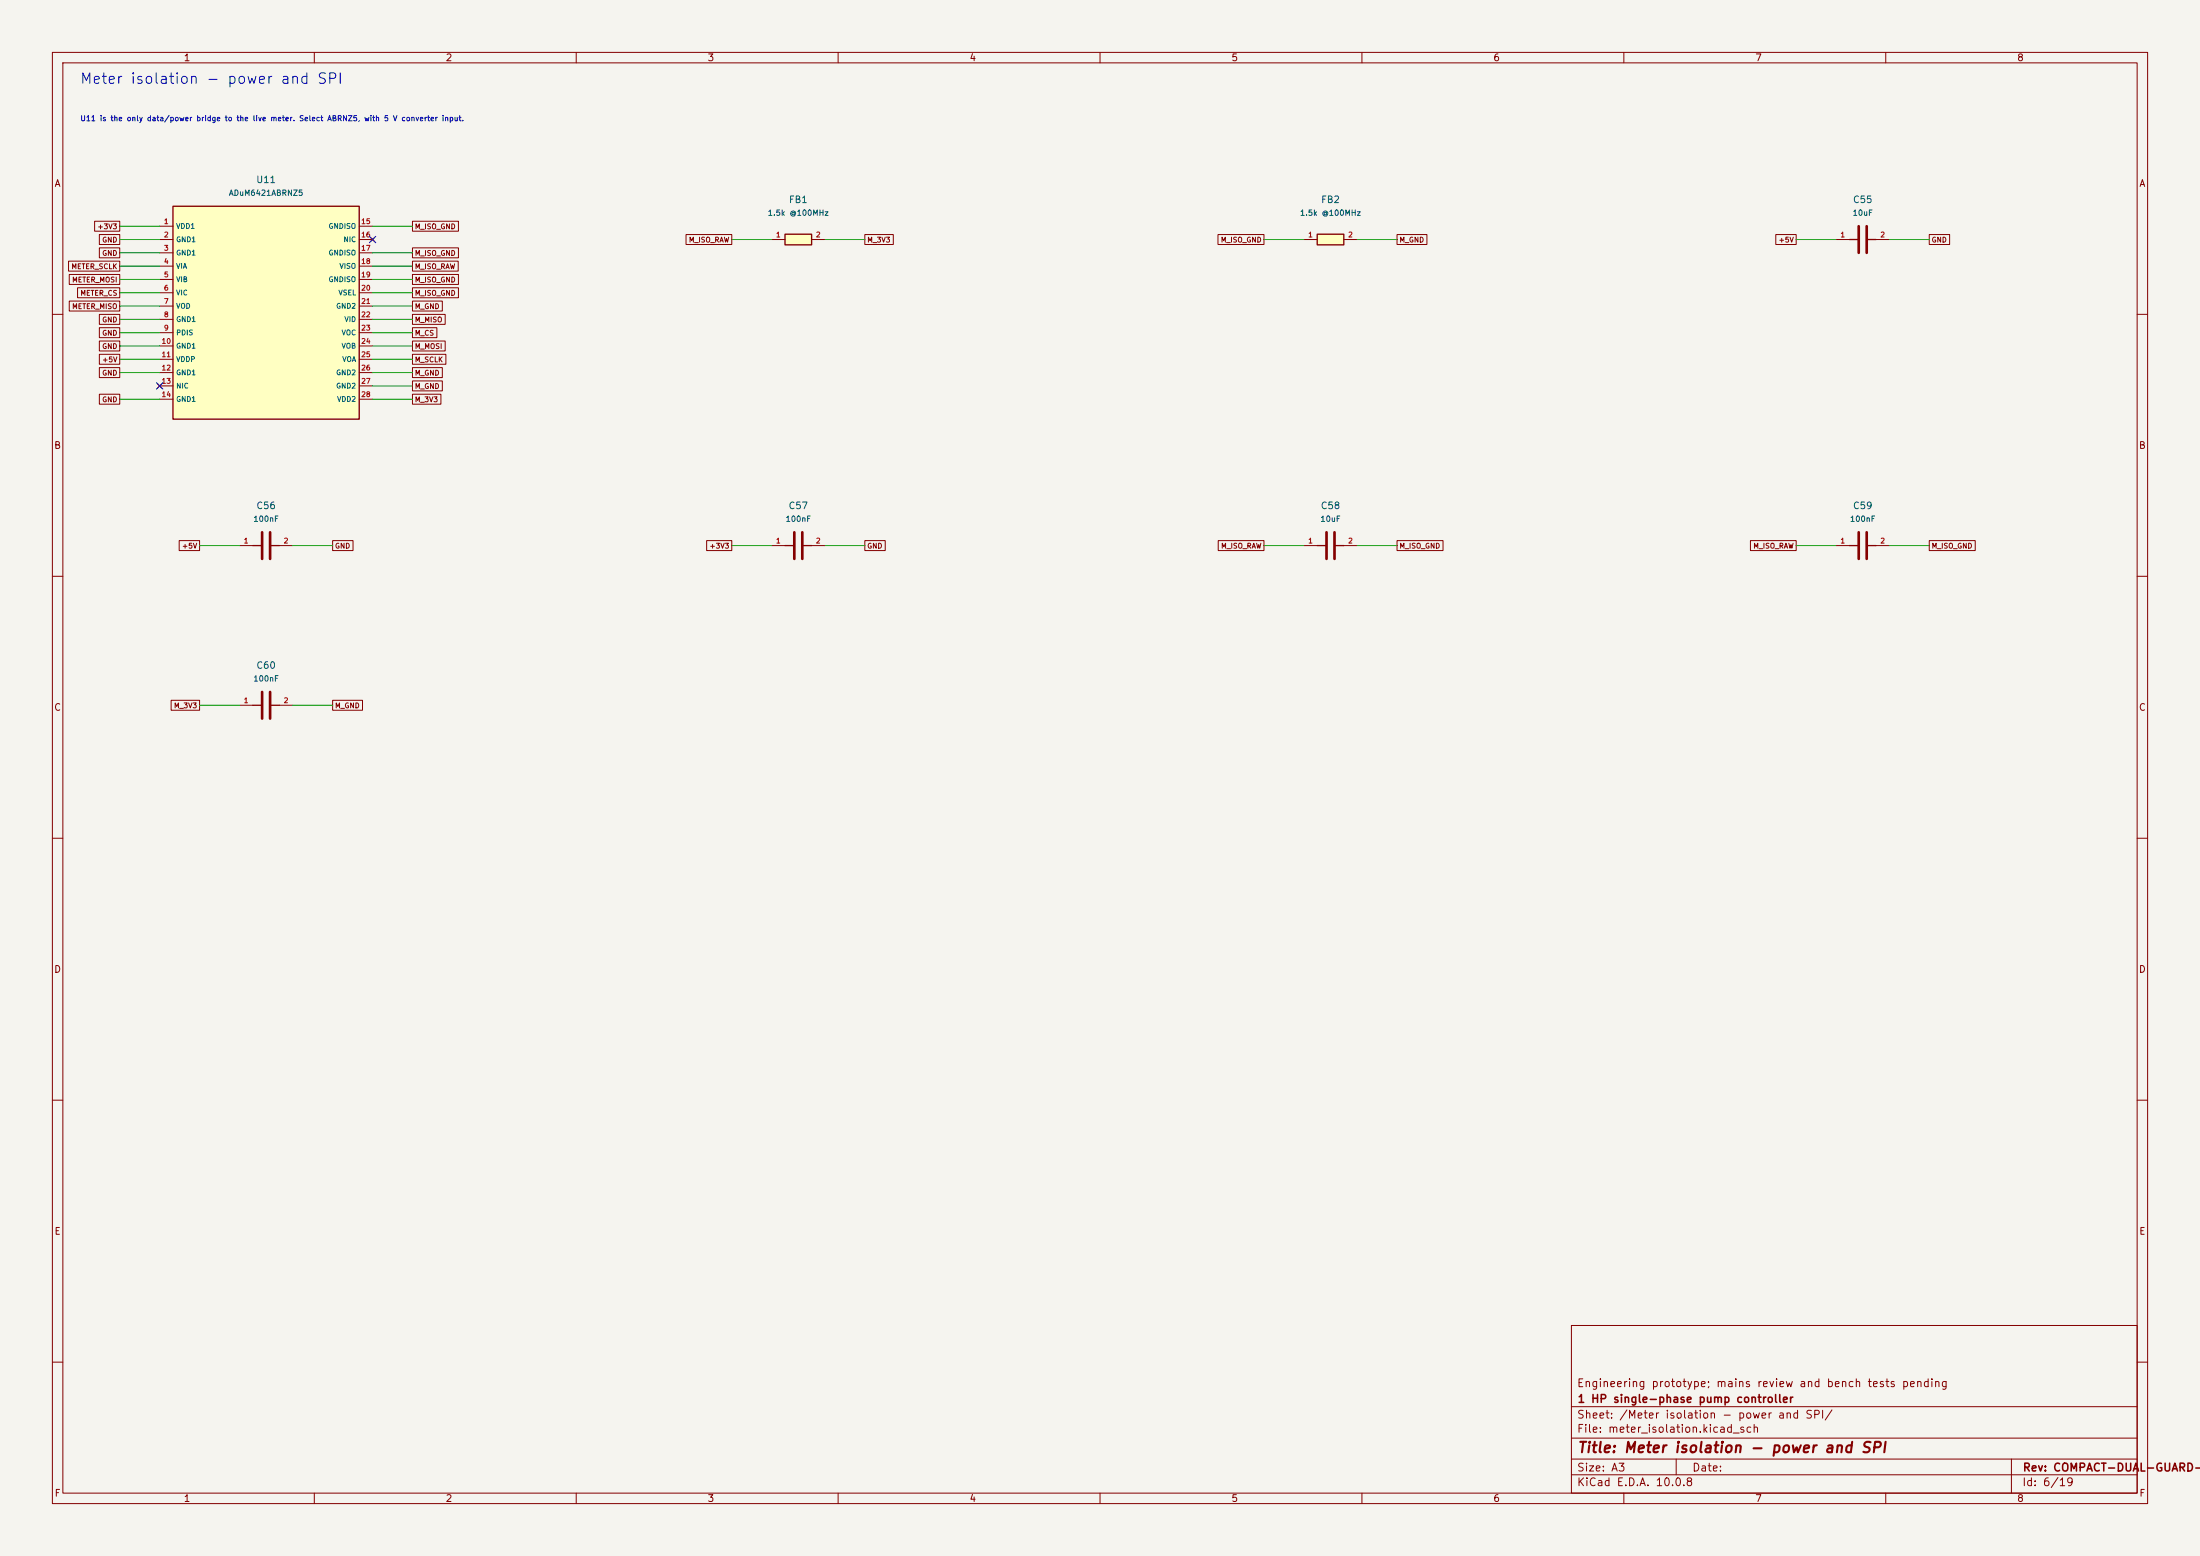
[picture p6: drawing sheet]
(kicad_sch (version 20250114) (generator "eeschema") (generator_version "9.0")
(paper "A3")
(title_block (title "Meter isolation - power and SPI") (rev "COMPACT-DUAL-GUARD-R3") (company "1 HP single-phase pump controller") (comment 1 "Engineering prototype; mains review and bench tests pending"))
(lib_symbols
(symbol "Pump:U11"
(pin_names (offset 0.508))
(exclude_from_sim no)
(in_bom yes)
(on_board yes)
(property "Reference" "U11" (at 0 25.4 0) (effects (font (size 1 1))))
(property "Value" "ADuM6421ABRNZ5" (at 0 22.86 0) (effects (font (size 1 1))))
(property "Footprint" "CompactGuard:ADuM6421A_RN28_Dense" (at 0 0 0) (effects (font (size 1 1)) (hide yes)))
(property "Datasheet" "https://www.analog.com/media/en/technical-documentation/data-sheets/adum6420a-6421a-6422a_6423a_6424a.pdf" (at 0 0 0) (effects (font (size 1 1)) (hide yes)))
(property "Description" "Reinforced signal and isolated-power barrier; 3 forward,1 reverse channel; 8.3mm package creepage" (at 0 0 0) (effects (font (size 1 1)) (hide yes)))
(symbol "U11_0_1" (rectangle (start -17.78 20.32) (end 17.78 -20.32) (stroke (width 0.254) (type default)) (fill (type background))))
(symbol "U11_1_1" (pin power_in line (at -20.32 16.51 0) (length 2.54) (name "VDD1" (effects (font (size 0.95 0.95)))) (number "1" (effects (font (size 0.95 0.95))))) (pin power_in line (at -20.32 13.97 0) (length 2.54) (name "GND1" (effects (font (size 0.95 0.95)))) (number "2" (effects (font (size 0.95 0.95))))) (pin power_in line (at -20.32 11.43 0) (length 2.54) (name "GND1" (effects (font (size 0.95 0.95)))) (number "3" (effects (font (size 0.95 0.95))))) (pin input line (at -20.32 8.89 0) (length 2.54) (name "VIA" (effects (font (size 0.95 0.95)))) (number "4" (effects (font (size 0.95 0.95))))) (pin input line (at -20.32 6.35 0) (length 2.54) (name "VIB" (effects (font (size 0.95 0.95)))) (number "5" (effects (font (size 0.95 0.95))))) (pin input line (at -20.32 3.81 0) (length 2.54) (name "VIC" (effects (font (size 0.95 0.95)))) (number "6" (effects (font (size 0.95 0.95))))) (pin output line (at -20.32 1.27 0) (length 2.54) (name "VOD" (effects (font (size 0.95 0.95)))) (number "7" (effects (font (size 0.95 0.95))))) (pin power_in line (at -20.32 -1.27 0) (length 2.54) (name "GND1" (effects (font (size 0.95 0.95)))) (number "8" (effects (font (size 0.95 0.95))))) (pin input line (at -20.32 -3.81 0) (length 2.54) (name "PDIS" (effects (font (size 0.95 0.95)))) (number "9" (effects (font (size 0.95 0.95))))) (pin power_in line (at -20.32 -6.35 0) (length 2.54) (name "GND1" (effects (font (size 0.95 0.95)))) (number "10" (effects (font (size 0.95 0.95))))) (pin power_in line (at -20.32 -8.89 0) (length 2.54) (name "VDDP" (effects (font (size 0.95 0.95)))) (number "11" (effects (font (size 0.95 0.95))))) (pin power_in line (at -20.32 -11.43 0) (length 2.54) (name "GND1" (effects (font (size 0.95 0.95)))) (number "12" (effects (font (size 0.95 0.95))))) (pin no_connect line (at -20.32 -13.97 0) (length 2.54) (name "NIC" (effects (font (size 0.95 0.95)))) (number "13" (effects (font (size 0.95 0.95))))) (pin power_in line (at -20.32 -16.51 0) (length 2.54) (name "GND1" (effects (font (size 0.95 0.95)))) (number "14" (effects (font (size 0.95 0.95))))) (pin power_in line (at 20.32 16.51 180) (length 2.54) (name "GNDISO" (effects (font (size 0.95 0.95)))) (number "15" (effects (font (size 0.95 0.95))))) (pin no_connect line (at 20.32 13.97 180) (length 2.54) (name "NIC" (effects (font (size 0.95 0.95)))) (number "16" (effects (font (size 0.95 0.95))))) (pin power_in line (at 20.32 11.43 180) (length 2.54) (name "GNDISO" (effects (font (size 0.95 0.95)))) (number "17" (effects (font (size 0.95 0.95))))) (pin power_out line (at 20.32 8.89 180) (length 2.54) (name "VISO" (effects (font (size 0.95 0.95)))) (number "18" (effects (font (size 0.95 0.95))))) (pin power_in line (at 20.32 6.35 180) (length 2.54) (name "GNDISO" (effects (font (size 0.95 0.95)))) (number "19" (effects (font (size 0.95 0.95))))) (pin input line (at 20.32 3.81 180) (length 2.54) (name "VSEL" (effects (font (size 0.95 0.95)))) (number "20" (effects (font (size 0.95 0.95))))) (pin power_in line (at 20.32 1.27 180) (length 2.54) (name "GND2" (effects (font (size 0.95 0.95)))) (number "21" (effects (font (size 0.95 0.95))))) (pin input line (at 20.32 -1.27 180) (length 2.54) (name "VID" (effects (font (size 0.95 0.95)))) (number "22" (effects (font (size 0.95 0.95))))) (pin output line (at 20.32 -3.81 180) (length 2.54) (name "VOC" (effects (font (size 0.95 0.95)))) (number "23" (effects (font (size 0.95 0.95))))) (pin output line (at 20.32 -6.35 180) (length 2.54) (name "VOB" (effects (font (size 0.95 0.95)))) (number "24" (effects (font (size 0.95 0.95))))) (pin output line (at 20.32 -8.89 180) (length 2.54) (name "VOA" (effects (font (size 0.95 0.95)))) (number "25" (effects (font (size 0.95 0.95))))) (pin power_in line (at 20.32 -11.43 180) (length 2.54) (name "GND2" (effects (font (size 0.95 0.95)))) (number "26" (effects (font (size 0.95 0.95))))) (pin power_in line (at 20.32 -13.97 180) (length 2.54) (name "GND2" (effects (font (size 0.95 0.95)))) (number "27" (effects (font (size 0.95 0.95))))) (pin power_in line (at 20.32 -16.51 180) (length 2.54) (name "VDD2" (effects (font (size 0.95 0.95)))) (number "28" (effects (font (size 0.95 0.95)))))))
(symbol "Pump:FB1"
(pin_names (offset 0.508))
(exclude_from_sim no)
(in_bom yes)
(on_board yes)
(property "Reference" "FB1" (at 0 7.62 0) (effects (font (size 1 1))))
(property "Value" "1.5k @100MHz" (at 0 5.08 0) (effects (font (size 1 1))))
(property "Footprint" "Inductor_SMD:L_0603_1608Metric" (at 0 0 0) (effects (font (size 1 1)) (hide yes)))
(property "Datasheet" "https://www.murata.com/products/productdata/8796741599262/ENFA0004.pdf?1531144803000=" (at 0 0 0) (effects (font (size 1 1)) (hide yes)))
(property "Description" "Ferrite explicitly listed by ADI; keep converter loop isolated from meter ground plane" (at 0 0 0) (effects (font (size 1 1)) (hide yes)))
(symbol "FB1_0_1" (rectangle (start -2.54 1.016) (end 2.54 -1.016) (stroke (width 0.254) (type default)) (fill (type background))))
(symbol "FB1_1_1" (pin passive line (at -5.08 0 0) (length 2.54) (name "~" (effects (font (size 0.95 0.95)))) (number "1" (effects (font (size 0.95 0.95))))) (pin passive line (at 5.08 0 180) (length 2.54) (name "~" (effects (font (size 0.95 0.95)))) (number "2" (effects (font (size 0.95 0.95)))))))
(symbol "Pump:FB2"
(pin_names (offset 0.508))
(exclude_from_sim no)
(in_bom yes)
(on_board yes)
(property "Reference" "FB2" (at 0 7.62 0) (effects (font (size 1 1))))
(property "Value" "1.5k @100MHz" (at 0 5.08 0) (effects (font (size 1 1))))
(property "Footprint" "Inductor_SMD:L_0603_1608Metric" (at 0 0 0) (effects (font (size 1 1)) (hide yes)))
(property "Datasheet" "https://www.murata.com/products/productdata/8796741599262/ENFA0004.pdf?1531144803000=" (at 0 0 0) (effects (font (size 1 1)) (hide yes)))
(property "Description" "Ferrite explicitly listed by ADI; keep converter loop isolated from meter ground plane" (at 0 0 0) (effects (font (size 1 1)) (hide yes)))
(symbol "FB2_0_1" (rectangle (start -2.54 1.016) (end 2.54 -1.016) (stroke (width 0.254) (type default)) (fill (type background))))
(symbol "FB2_1_1" (pin passive line (at -5.08 0 0) (length 2.54) (name "~" (effects (font (size 0.95 0.95)))) (number "1" (effects (font (size 0.95 0.95))))) (pin passive line (at 5.08 0 180) (length 2.54) (name "~" (effects (font (size 0.95 0.95)))) (number "2" (effects (font (size 0.95 0.95)))))))
(symbol "Pump:C55"
(pin_names (offset 0.508))
(exclude_from_sim no)
(in_bom yes)
(on_board yes)
(property "Reference" "C55" (at 0 7.62 0) (effects (font (size 1 1))))
(property "Value" "10uF" (at 0 5.08 0) (effects (font (size 1 1))))
(property "Footprint" "Capacitor_SMD:C_0805_2012Metric" (at 0 0 0) (effects (font (size 1 1)) (hide yes)))
(property "Datasheet" "" (at 0 0 0) (effects (font (size 1 1)) (hide yes)))
(property "Description" "X7R, 10%, 16V" (at 0 0 0) (effects (font (size 1 1)) (hide yes)))
(symbol "C55_0_1" (polyline (pts (xy -0.762 -2.54) (xy -0.762 2.54)) (stroke (width 0.508) (type default)) (fill (type none))) (polyline (pts (xy 0.762 -2.54) (xy 0.762 2.54)) (stroke (width 0.508) (type default)) (fill (type none))) (polyline (pts (xy -2.54 0) (xy -0.762 0)) (stroke (width 0.254) (type default)) (fill (type none))) (polyline (pts (xy 0.762 0) (xy 2.54 0)) (stroke (width 0.254) (type default)) (fill (type none))))
(symbol "C55_1_1" (pin passive line (at -5.08 0 0) (length 2.54) (name "~" (effects (font (size 0.95 0.95)))) (number "1" (effects (font (size 0.95 0.95))))) (pin passive line (at 5.08 0 180) (length 2.54) (name "~" (effects (font (size 0.95 0.95)))) (number "2" (effects (font (size 0.95 0.95)))))))
(symbol "Pump:C56"
(pin_names (offset 0.508))
(exclude_from_sim no)
(in_bom yes)
(on_board yes)
(property "Reference" "C56" (at 0 7.62 0) (effects (font (size 1 1))))
(property "Value" "100nF" (at 0 5.08 0) (effects (font (size 1 1))))
(property "Footprint" "CompactGuard:C_0402_1005Metric" (at 0 0 0) (effects (font (size 1 1)) (hide yes)))
(property "Datasheet" "https://www.murata.com/en-global/api/pdfdownloadapi?cate=luCeramicCapacitorsSMD&partno=GRM155R71C104KA88%23" (at 0 0 0) (effects (font (size 1 1)) (hide yes)))
(property "Description" "Local U11 supply/return pins 11/10. 100 nF X7R, 10%, 16 V, 0402. Check actual assembly registration against the 0.04 mm per-axis layout allowance." (at 0 0 0) (effects (font (size 1 1)) (hide yes)))
(symbol "C56_0_1" (polyline (pts (xy -0.762 -2.54) (xy -0.762 2.54)) (stroke (width 0.508) (type default)) (fill (type none))) (polyline (pts (xy 0.762 -2.54) (xy 0.762 2.54)) (stroke (width 0.508) (type default)) (fill (type none))) (polyline (pts (xy -2.54 0) (xy -0.762 0)) (stroke (width 0.254) (type default)) (fill (type none))) (polyline (pts (xy 0.762 0) (xy 2.54 0)) (stroke (width 0.254) (type default)) (fill (type none))))
(symbol "C56_1_1" (pin passive line (at -5.08 0 0) (length 2.54) (name "~" (effects (font (size 0.95 0.95)))) (number "1" (effects (font (size 0.95 0.95))))) (pin passive line (at 5.08 0 180) (length 2.54) (name "~" (effects (font (size 0.95 0.95)))) (number "2" (effects (font (size 0.95 0.95)))))))
(symbol "Pump:C57"
(pin_names (offset 0.508))
(exclude_from_sim no)
(in_bom yes)
(on_board yes)
(property "Reference" "C57" (at 0 7.62 0) (effects (font (size 1 1))))
(property "Value" "100nF" (at 0 5.08 0) (effects (font (size 1 1))))
(property "Footprint" "CompactGuard:C_0402_1005Metric" (at 0 0 0) (effects (font (size 1 1)) (hide yes)))
(property "Datasheet" "https://www.murata.com/en-global/api/pdfdownloadapi?cate=luCeramicCapacitorsSMD&partno=GRM155R71C104KA88%23" (at 0 0 0) (effects (font (size 1 1)) (hide yes)))
(property "Description" "Local U11 supply/return pins 1/2. 100 nF X7R, 10%, 16 V, 0402. Check actual assembly registration against the 0.04 mm per-axis layout allowance." (at 0 0 0) (effects (font (size 1 1)) (hide yes)))
(symbol "C57_0_1" (polyline (pts (xy -0.762 -2.54) (xy -0.762 2.54)) (stroke (width 0.508) (type default)) (fill (type none))) (polyline (pts (xy 0.762 -2.54) (xy 0.762 2.54)) (stroke (width 0.508) (type default)) (fill (type none))) (polyline (pts (xy -2.54 0) (xy -0.762 0)) (stroke (width 0.254) (type default)) (fill (type none))) (polyline (pts (xy 0.762 0) (xy 2.54 0)) (stroke (width 0.254) (type default)) (fill (type none))))
(symbol "C57_1_1" (pin passive line (at -5.08 0 0) (length 2.54) (name "~" (effects (font (size 0.95 0.95)))) (number "1" (effects (font (size 0.95 0.95))))) (pin passive line (at 5.08 0 180) (length 2.54) (name "~" (effects (font (size 0.95 0.95)))) (number "2" (effects (font (size 0.95 0.95)))))))
(symbol "Pump:C58"
(pin_names (offset 0.508))
(exclude_from_sim no)
(in_bom yes)
(on_board yes)
(property "Reference" "C58" (at 0 7.62 0) (effects (font (size 1 1))))
(property "Value" "10uF" (at 0 5.08 0) (effects (font (size 1 1))))
(property "Footprint" "Capacitor_SMD:C_0805_2012Metric" (at 0 0 0) (effects (font (size 1 1)) (hide yes)))
(property "Datasheet" "" (at 0 0 0) (effects (font (size 1 1)) (hide yes)))
(property "Description" "X7R, 10%, 16V" (at 0 0 0) (effects (font (size 1 1)) (hide yes)))
(symbol "C58_0_1" (polyline (pts (xy -0.762 -2.54) (xy -0.762 2.54)) (stroke (width 0.508) (type default)) (fill (type none))) (polyline (pts (xy 0.762 -2.54) (xy 0.762 2.54)) (stroke (width 0.508) (type default)) (fill (type none))) (polyline (pts (xy -2.54 0) (xy -0.762 0)) (stroke (width 0.254) (type default)) (fill (type none))) (polyline (pts (xy 0.762 0) (xy 2.54 0)) (stroke (width 0.254) (type default)) (fill (type none))))
(symbol "C58_1_1" (pin passive line (at -5.08 0 0) (length 2.54) (name "~" (effects (font (size 0.95 0.95)))) (number "1" (effects (font (size 0.95 0.95))))) (pin passive line (at 5.08 0 180) (length 2.54) (name "~" (effects (font (size 0.95 0.95)))) (number "2" (effects (font (size 0.95 0.95)))))))
(symbol "Pump:C59"
(pin_names (offset 0.508))
(exclude_from_sim no)
(in_bom yes)
(on_board yes)
(property "Reference" "C59" (at 0 7.62 0) (effects (font (size 1 1))))
(property "Value" "100nF" (at 0 5.08 0) (effects (font (size 1 1))))
(property "Footprint" "CompactGuard:C_0402_1005Metric" (at 0 0 0) (effects (font (size 1 1)) (hide yes)))
(property "Datasheet" "https://www.murata.com/en-global/api/pdfdownloadapi?cate=luCeramicCapacitorsSMD&partno=GRM155R71C104KA88%23" (at 0 0 0) (effects (font (size 1 1)) (hide yes)))
(property "Description" "Local U11 supply/return pins 18/19. 100 nF X7R, 10%, 16 V, 0402. Check actual assembly registration against the 0.04 mm per-axis layout allowance." (at 0 0 0) (effects (font (size 1 1)) (hide yes)))
(symbol "C59_0_1" (polyline (pts (xy -0.762 -2.54) (xy -0.762 2.54)) (stroke (width 0.508) (type default)) (fill (type none))) (polyline (pts (xy 0.762 -2.54) (xy 0.762 2.54)) (stroke (width 0.508) (type default)) (fill (type none))) (polyline (pts (xy -2.54 0) (xy -0.762 0)) (stroke (width 0.254) (type default)) (fill (type none))) (polyline (pts (xy 0.762 0) (xy 2.54 0)) (stroke (width 0.254) (type default)) (fill (type none))))
(symbol "C59_1_1" (pin passive line (at -5.08 0 0) (length 2.54) (name "~" (effects (font (size 0.95 0.95)))) (number "1" (effects (font (size 0.95 0.95))))) (pin passive line (at 5.08 0 180) (length 2.54) (name "~" (effects (font (size 0.95 0.95)))) (number "2" (effects (font (size 0.95 0.95)))))))
(symbol "Pump:C60"
(pin_names (offset 0.508))
(exclude_from_sim no)
(in_bom yes)
(on_board yes)
(property "Reference" "C60" (at 0 7.62 0) (effects (font (size 1 1))))
(property "Value" "100nF" (at 0 5.08 0) (effects (font (size 1 1))))
(property "Footprint" "CompactGuard:C_0402_1005Metric" (at 0 0 0) (effects (font (size 1 1)) (hide yes)))
(property "Datasheet" "https://www.murata.com/en-global/api/pdfdownloadapi?cate=luCeramicCapacitorsSMD&partno=GRM155R71C104KA88%23" (at 0 0 0) (effects (font (size 1 1)) (hide yes)))
(property "Description" "Local U11 supply/return pins 28/27. 100 nF X7R, 10%, 16 V, 0402. Check actual assembly registration against the 0.04 mm per-axis layout allowance." (at 0 0 0) (effects (font (size 1 1)) (hide yes)))
(symbol "C60_0_1" (polyline (pts (xy -0.762 -2.54) (xy -0.762 2.54)) (stroke (width 0.508) (type default)) (fill (type none))) (polyline (pts (xy 0.762 -2.54) (xy 0.762 2.54)) (stroke (width 0.508) (type default)) (fill (type none))) (polyline (pts (xy -2.54 0) (xy -0.762 0)) (stroke (width 0.254) (type default)) (fill (type none))) (polyline (pts (xy 0.762 0) (xy 2.54 0)) (stroke (width 0.254) (type default)) (fill (type none))))
(symbol "C60_1_1" (pin passive line (at -5.08 0 0) (length 2.54) (name "~" (effects (font (size 0.95 0.95)))) (number "1" (effects (font (size 0.95 0.95))))) (pin passive line (at 5.08 0 180) (length 2.54) (name "~" (effects (font (size 0.95 0.95)))) (number "2" (effects (font (size 0.95 0.95))))))))
(text "Meter isolation - power and SPI" (at 15.24 15.24 0) (effects (font (size 2 2)) (justify left)))
(text "U11 is the only data/power bridge to the live meter. Select ABRNZ5, with 5 V converter input." (at 15.24 22.86 0) (effects (font (size 1 1)) (justify left)))
(symbol (lib_id "Pump:U11") (at 50.8 59.69 0) (unit 1)
(exclude_from_sim no) (in_bom yes) (on_board yes) (dnp no)
(property "Reference" "U11" (at 50.8 34.29 0) (effects (font (size 1.27 1.27))))
(property "Value" "ADuM6421ABRNZ5" (at 50.8 36.83 0) (effects (font (size 1.05 1.05))))
(property "Footprint" "CompactGuard:ADuM6421A_RN28_Dense" (at 50.8 59.69 0) (effects (font (size 1 1)) (hide yes)))
(property "Datasheet" "https://www.analog.com/media/en/technical-documentation/data-sheets/adum6420a-6421a-6422a_6423a_6424a.pdf" (at 50.8 59.69 0) (effects (font (size 1 1)) (hide yes)))
(property "MPN" "ADUM6421ABRNZ5" (at 50.8 59.69 0) (effects (font (size 1 1)) (hide yes)))
(property "Description" "Reinforced signal and isolated-power barrier; 3 forward,1 reverse channel; 8.3mm package creepage" (at 50.8 59.69 0) (effects (font (size 1 1)) (hide yes)))
(pin "1")
(pin "2")
(pin "3")
(pin "4")
(pin "5")
(pin "6")
(pin "7")
(pin "8")
(pin "9")
(pin "10")
(pin "11")
(pin "12")
(pin "13")
(pin "14")
(pin "15")
(pin "16")
(pin "17")
(pin "18")
(pin "19")
(pin "20")
(pin "21")
(pin "22")
(pin "23")
(pin "24")
(pin "25")
(pin "26")
(pin "27")
(pin "28"))
(wire (pts (xy 30.48 43.18) (xy 22.86 43.18)) (stroke (width 0.1524) (type default)))
(global_label "+3V3" (shape passive) (at 22.86 43.18 0) (effects (font (size 0.95 0.95)) (justify right)) (property "Intersheetrefs" "${INTERSHEET_REFS}" (at 22.86 43.18 0) (effects (font (size 1 1)) (hide yes))))
(wire (pts (xy 30.48 45.72) (xy 22.86 45.72)) (stroke (width 0.1524) (type default)))
(global_label "GND" (shape passive) (at 22.86 45.72 0) (effects (font (size 0.95 0.95)) (justify right)) (property "Intersheetrefs" "${INTERSHEET_REFS}" (at 22.86 45.72 0) (effects (font (size 1 1)) (hide yes))))
(wire (pts (xy 30.48 48.26) (xy 22.86 48.26)) (stroke (width 0.1524) (type default)))
(global_label "GND" (shape passive) (at 22.86 48.26 0) (effects (font (size 0.95 0.95)) (justify right)) (property "Intersheetrefs" "${INTERSHEET_REFS}" (at 22.86 48.26 0) (effects (font (size 1 1)) (hide yes))))
(wire (pts (xy 30.48 50.8) (xy 22.86 50.8)) (stroke (width 0.1524) (type default)))
(global_label "METER_SCLK" (shape passive) (at 22.86 50.8 0) (effects (font (size 0.95 0.95)) (justify right)) (property "Intersheetrefs" "${INTERSHEET_REFS}" (at 22.86 50.8 0) (effects (font (size 1 1)) (hide yes))))
(wire (pts (xy 30.48 53.34) (xy 22.86 53.34)) (stroke (width 0.1524) (type default)))
(global_label "METER_MOSI" (shape passive) (at 22.86 53.34 0) (effects (font (size 0.95 0.95)) (justify right)) (property "Intersheetrefs" "${INTERSHEET_REFS}" (at 22.86 53.34 0) (effects (font (size 1 1)) (hide yes))))
(wire (pts (xy 30.48 55.88) (xy 22.86 55.88)) (stroke (width 0.1524) (type default)))
(global_label "METER_CS" (shape passive) (at 22.86 55.88 0) (effects (font (size 0.95 0.95)) (justify right)) (property "Intersheetrefs" "${INTERSHEET_REFS}" (at 22.86 55.88 0) (effects (font (size 1 1)) (hide yes))))
(wire (pts (xy 30.48 58.42) (xy 22.86 58.42)) (stroke (width 0.1524) (type default)))
(global_label "METER_MISO" (shape passive) (at 22.86 58.42 0) (effects (font (size 0.95 0.95)) (justify right)) (property "Intersheetrefs" "${INTERSHEET_REFS}" (at 22.86 58.42 0) (effects (font (size 1 1)) (hide yes))))
(wire (pts (xy 30.48 60.96) (xy 22.86 60.96)) (stroke (width 0.1524) (type default)))
(global_label "GND" (shape passive) (at 22.86 60.96 0) (effects (font (size 0.95 0.95)) (justify right)) (property "Intersheetrefs" "${INTERSHEET_REFS}" (at 22.86 60.96 0) (effects (font (size 1 1)) (hide yes))))
(wire (pts (xy 30.48 63.5) (xy 22.86 63.5)) (stroke (width 0.1524) (type default)))
(global_label "GND" (shape passive) (at 22.86 63.5 0) (effects (font (size 0.95 0.95)) (justify right)) (property "Intersheetrefs" "${INTERSHEET_REFS}" (at 22.86 63.5 0) (effects (font (size 1 1)) (hide yes))))
(wire (pts (xy 30.48 66.04) (xy 22.86 66.04)) (stroke (width 0.1524) (type default)))
(global_label "GND" (shape passive) (at 22.86 66.04 0) (effects (font (size 0.95 0.95)) (justify right)) (property "Intersheetrefs" "${INTERSHEET_REFS}" (at 22.86 66.04 0) (effects (font (size 1 1)) (hide yes))))
(wire (pts (xy 30.48 68.58) (xy 22.86 68.58)) (stroke (width 0.1524) (type default)))
(global_label "+5V" (shape passive) (at 22.86 68.58 0) (effects (font (size 0.95 0.95)) (justify right)) (property "Intersheetrefs" "${INTERSHEET_REFS}" (at 22.86 68.58 0) (effects (font (size 1 1)) (hide yes))))
(wire (pts (xy 30.48 71.12) (xy 22.86 71.12)) (stroke (width 0.1524) (type default)))
(global_label "GND" (shape passive) (at 22.86 71.12 0) (effects (font (size 0.95 0.95)) (justify right)) (property "Intersheetrefs" "${INTERSHEET_REFS}" (at 22.86 71.12 0) (effects (font (size 1 1)) (hide yes))))
(no_connect (at 30.48 73.66))
(wire (pts (xy 30.48 76.2) (xy 22.86 76.2)) (stroke (width 0.1524) (type default)))
(global_label "GND" (shape passive) (at 22.86 76.2 0) (effects (font (size 0.95 0.95)) (justify right)) (property "Intersheetrefs" "${INTERSHEET_REFS}" (at 22.86 76.2 0) (effects (font (size 1 1)) (hide yes))))
(wire (pts (xy 71.12 43.18) (xy 78.74 43.18)) (stroke (width 0.1524) (type default)))
(global_label "M_ISO_GND" (shape passive) (at 78.74 43.18 180) (effects (font (size 0.95 0.95)) (justify left)) (property "Intersheetrefs" "${INTERSHEET_REFS}" (at 78.74 43.18 0) (effects (font (size 1 1)) (hide yes))))
(no_connect (at 71.12 45.72))
(wire (pts (xy 71.12 48.26) (xy 78.74 48.26)) (stroke (width 0.1524) (type default)))
(global_label "M_ISO_GND" (shape passive) (at 78.74 48.26 180) (effects (font (size 0.95 0.95)) (justify left)) (property "Intersheetrefs" "${INTERSHEET_REFS}" (at 78.74 48.26 0) (effects (font (size 1 1)) (hide yes))))
(wire (pts (xy 71.12 50.8) (xy 78.74 50.8)) (stroke (width 0.1524) (type default)))
(global_label "M_ISO_RAW" (shape passive) (at 78.74 50.8 180) (effects (font (size 0.95 0.95)) (justify left)) (property "Intersheetrefs" "${INTERSHEET_REFS}" (at 78.74 50.8 0) (effects (font (size 1 1)) (hide yes))))
(wire (pts (xy 71.12 53.34) (xy 78.74 53.34)) (stroke (width 0.1524) (type default)))
(global_label "M_ISO_GND" (shape passive) (at 78.74 53.34 180) (effects (font (size 0.95 0.95)) (justify left)) (property "Intersheetrefs" "${INTERSHEET_REFS}" (at 78.74 53.34 0) (effects (font (size 1 1)) (hide yes))))
(wire (pts (xy 71.12 55.88) (xy 78.74 55.88)) (stroke (width 0.1524) (type default)))
(global_label "M_ISO_GND" (shape passive) (at 78.74 55.88 180) (effects (font (size 0.95 0.95)) (justify left)) (property "Intersheetrefs" "${INTERSHEET_REFS}" (at 78.74 55.88 0) (effects (font (size 1 1)) (hide yes))))
(wire (pts (xy 71.12 58.42) (xy 78.74 58.42)) (stroke (width 0.1524) (type default)))
(global_label "M_GND" (shape passive) (at 78.74 58.42 180) (effects (font (size 0.95 0.95)) (justify left)) (property "Intersheetrefs" "${INTERSHEET_REFS}" (at 78.74 58.42 0) (effects (font (size 1 1)) (hide yes))))
(wire (pts (xy 71.12 60.96) (xy 78.74 60.96)) (stroke (width 0.1524) (type default)))
(global_label "M_MISO" (shape passive) (at 78.74 60.96 180) (effects (font (size 0.95 0.95)) (justify left)) (property "Intersheetrefs" "${INTERSHEET_REFS}" (at 78.74 60.96 0) (effects (font (size 1 1)) (hide yes))))
(wire (pts (xy 71.12 63.5) (xy 78.74 63.5)) (stroke (width 0.1524) (type default)))
(global_label "M_CS" (shape passive) (at 78.74 63.5 180) (effects (font (size 0.95 0.95)) (justify left)) (property "Intersheetrefs" "${INTERSHEET_REFS}" (at 78.74 63.5 0) (effects (font (size 1 1)) (hide yes))))
(wire (pts (xy 71.12 66.04) (xy 78.74 66.04)) (stroke (width 0.1524) (type default)))
(global_label "M_MOSI" (shape passive) (at 78.74 66.04 180) (effects (font (size 0.95 0.95)) (justify left)) (property "Intersheetrefs" "${INTERSHEET_REFS}" (at 78.74 66.04 0) (effects (font (size 1 1)) (hide yes))))
(wire (pts (xy 71.12 68.58) (xy 78.74 68.58)) (stroke (width 0.1524) (type default)))
(global_label "M_SCLK" (shape passive) (at 78.74 68.58 180) (effects (font (size 0.95 0.95)) (justify left)) (property "Intersheetrefs" "${INTERSHEET_REFS}" (at 78.74 68.58 0) (effects (font (size 1 1)) (hide yes))))
(wire (pts (xy 71.12 71.12) (xy 78.74 71.12)) (stroke (width 0.1524) (type default)))
(global_label "M_GND" (shape passive) (at 78.74 71.12 180) (effects (font (size 0.95 0.95)) (justify left)) (property "Intersheetrefs" "${INTERSHEET_REFS}" (at 78.74 71.12 0) (effects (font (size 1 1)) (hide yes))))
(wire (pts (xy 71.12 73.66) (xy 78.74 73.66)) (stroke (width 0.1524) (type default)))
(global_label "M_GND" (shape passive) (at 78.74 73.66 180) (effects (font (size 0.95 0.95)) (justify left)) (property "Intersheetrefs" "${INTERSHEET_REFS}" (at 78.74 73.66 0) (effects (font (size 1 1)) (hide yes))))
(wire (pts (xy 71.12 76.2) (xy 78.74 76.2)) (stroke (width 0.1524) (type default)))
(global_label "M_3V3" (shape passive) (at 78.74 76.2 180) (effects (font (size 0.95 0.95)) (justify left)) (property "Intersheetrefs" "${INTERSHEET_REFS}" (at 78.74 76.2 0) (effects (font (size 1 1)) (hide yes))))
(symbol (lib_id "Pump:FB1") (at 152.4 45.72 0) (unit 1)
(exclude_from_sim no) (in_bom yes) (on_board yes) (dnp no)
(property "Reference" "FB1" (at 152.4 38.1 0) (effects (font (size 1.27 1.27))))
(property "Value" "1.5k @100MHz" (at 152.4 40.64 0) (effects (font (size 1.05 1.05))))
(property "Footprint" "Inductor_SMD:L_0603_1608Metric" (at 152.4 45.72 0) (effects (font (size 1 1)) (hide yes)))
(property "Datasheet" "https://www.murata.com/products/productdata/8796741599262/ENFA0004.pdf?1531144803000=" (at 152.4 45.72 0) (effects (font (size 1 1)) (hide yes)))
(property "MPN" "BLM18HE152SN1D" (at 152.4 45.72 0) (effects (font (size 1 1)) (hide yes)))
(property "Description" "Ferrite explicitly listed by ADI; keep converter loop isolated from meter ground plane" (at 152.4 45.72 0) (effects (font (size 1 1)) (hide yes)))
(pin "1")
(pin "2"))
(wire (pts (xy 147.32 45.72) (xy 139.7 45.72)) (stroke (width 0.1524) (type default)))
(global_label "M_ISO_RAW" (shape passive) (at 139.7 45.72 0) (effects (font (size 0.95 0.95)) (justify right)) (property "Intersheetrefs" "${INTERSHEET_REFS}" (at 139.7 45.72 0) (effects (font (size 1 1)) (hide yes))))
(wire (pts (xy 157.48 45.72) (xy 165.1 45.72)) (stroke (width 0.1524) (type default)))
(global_label "M_3V3" (shape passive) (at 165.1 45.72 180) (effects (font (size 0.95 0.95)) (justify left)) (property "Intersheetrefs" "${INTERSHEET_REFS}" (at 165.1 45.72 0) (effects (font (size 1 1)) (hide yes))))
(symbol (lib_id "Pump:FB2") (at 254 45.72 0) (unit 1)
(exclude_from_sim no) (in_bom yes) (on_board yes) (dnp no)
(property "Reference" "FB2" (at 254 38.1 0) (effects (font (size 1.27 1.27))))
(property "Value" "1.5k @100MHz" (at 254 40.64 0) (effects (font (size 1.05 1.05))))
(property "Footprint" "Inductor_SMD:L_0603_1608Metric" (at 254 45.72 0) (effects (font (size 1 1)) (hide yes)))
(property "Datasheet" "https://www.murata.com/products/productdata/8796741599262/ENFA0004.pdf?1531144803000=" (at 254 45.72 0) (effects (font (size 1 1)) (hide yes)))
(property "MPN" "BLM18HE152SN1D" (at 254 45.72 0) (effects (font (size 1 1)) (hide yes)))
(property "Description" "Ferrite explicitly listed by ADI; keep converter loop isolated from meter ground plane" (at 254 45.72 0) (effects (font (size 1 1)) (hide yes)))
(pin "1")
(pin "2"))
(wire (pts (xy 248.92 45.72) (xy 241.3 45.72)) (stroke (width 0.1524) (type default)))
(global_label "M_ISO_GND" (shape passive) (at 241.3 45.72 0) (effects (font (size 0.95 0.95)) (justify right)) (property "Intersheetrefs" "${INTERSHEET_REFS}" (at 241.3 45.72 0) (effects (font (size 1 1)) (hide yes))))
(wire (pts (xy 259.08 45.72) (xy 266.7 45.72)) (stroke (width 0.1524) (type default)))
(global_label "M_GND" (shape passive) (at 266.7 45.72 180) (effects (font (size 0.95 0.95)) (justify left)) (property "Intersheetrefs" "${INTERSHEET_REFS}" (at 266.7 45.72 0) (effects (font (size 1 1)) (hide yes))))
(symbol (lib_id "Pump:C55") (at 355.6 45.72 0) (unit 1)
(exclude_from_sim no) (in_bom yes) (on_board yes) (dnp no)
(property "Reference" "C55" (at 355.6 38.1 0) (effects (font (size 1.27 1.27))))
(property "Value" "10uF" (at 355.6 40.64 0) (effects (font (size 1.05 1.05))))
(property "Footprint" "Capacitor_SMD:C_0805_2012Metric" (at 355.6 45.72 0) (effects (font (size 1 1)) (hide yes)))
(property "Datasheet" "" (at 355.6 45.72 0) (effects (font (size 1 1)) (hide yes)))
(property "MPN" "SPEC: 10uF X7R, 10%, 16V" (at 355.6 45.72 0) (effects (font (size 1 1)) (hide yes)))
(property "Description" "X7R, 10%, 16V" (at 355.6 45.72 0) (effects (font (size 1 1)) (hide yes)))
(pin "1")
(pin "2"))
(wire (pts (xy 350.52 45.72) (xy 342.9 45.72)) (stroke (width 0.1524) (type default)))
(global_label "+5V" (shape passive) (at 342.9 45.72 0) (effects (font (size 0.95 0.95)) (justify right)) (property "Intersheetrefs" "${INTERSHEET_REFS}" (at 342.9 45.72 0) (effects (font (size 1 1)) (hide yes))))
(wire (pts (xy 360.68 45.72) (xy 368.3 45.72)) (stroke (width 0.1524) (type default)))
(global_label "GND" (shape passive) (at 368.3 45.72 180) (effects (font (size 0.95 0.95)) (justify left)) (property "Intersheetrefs" "${INTERSHEET_REFS}" (at 368.3 45.72 0) (effects (font (size 1 1)) (hide yes))))
(symbol (lib_id "Pump:C56") (at 50.8 104.14 0) (unit 1)
(exclude_from_sim no) (in_bom yes) (on_board yes) (dnp no)
(property "Reference" "C56" (at 50.8 96.52 0) (effects (font (size 1.27 1.27))))
(property "Value" "100nF" (at 50.8 99.06 0) (effects (font (size 1.05 1.05))))
(property "Footprint" "CompactGuard:C_0402_1005Metric" (at 50.8 104.14 0) (effects (font (size 1 1)) (hide yes)))
(property "Datasheet" "https://www.murata.com/en-global/api/pdfdownloadapi?cate=luCeramicCapacitorsSMD&partno=GRM155R71C104KA88%23" (at 50.8 104.14 0) (effects (font (size 1 1)) (hide yes)))
(property "MPN" "GRM155R71C104KA88D" (at 50.8 104.14 0) (effects (font (size 1 1)) (hide yes)))
(property "Description" "Local U11 supply/return pins 11/10. 100 nF X7R, 10%, 16 V, 0402. Check actual assembly registration against the 0.04 mm per-axis layout allowance." (at 50.8 104.14 0) (effects (font (size 1 1)) (hide yes)))
(pin "1")
(pin "2"))
(wire (pts (xy 45.72 104.14) (xy 38.1 104.14)) (stroke (width 0.1524) (type default)))
(global_label "+5V" (shape passive) (at 38.1 104.14 0) (effects (font (size 0.95 0.95)) (justify right)) (property "Intersheetrefs" "${INTERSHEET_REFS}" (at 38.1 104.14 0) (effects (font (size 1 1)) (hide yes))))
(wire (pts (xy 55.88 104.14) (xy 63.5 104.14)) (stroke (width 0.1524) (type default)))
(global_label "GND" (shape passive) (at 63.5 104.14 180) (effects (font (size 0.95 0.95)) (justify left)) (property "Intersheetrefs" "${INTERSHEET_REFS}" (at 63.5 104.14 0) (effects (font (size 1 1)) (hide yes))))
(symbol (lib_id "Pump:C57") (at 152.4 104.14 0) (unit 1)
(exclude_from_sim no) (in_bom yes) (on_board yes) (dnp no)
(property "Reference" "C57" (at 152.4 96.52 0) (effects (font (size 1.27 1.27))))
(property "Value" "100nF" (at 152.4 99.06 0) (effects (font (size 1.05 1.05))))
(property "Footprint" "CompactGuard:C_0402_1005Metric" (at 152.4 104.14 0) (effects (font (size 1 1)) (hide yes)))
(property "Datasheet" "https://www.murata.com/en-global/api/pdfdownloadapi?cate=luCeramicCapacitorsSMD&partno=GRM155R71C104KA88%23" (at 152.4 104.14 0) (effects (font (size 1 1)) (hide yes)))
(property "MPN" "GRM155R71C104KA88D" (at 152.4 104.14 0) (effects (font (size 1 1)) (hide yes)))
(property "Description" "Local U11 supply/return pins 1/2. 100 nF X7R, 10%, 16 V, 0402. Check actual assembly registration against the 0.04 mm per-axis layout allowance." (at 152.4 104.14 0) (effects (font (size 1 1)) (hide yes)))
(pin "1")
(pin "2"))
(wire (pts (xy 147.32 104.14) (xy 139.7 104.14)) (stroke (width 0.1524) (type default)))
(global_label "+3V3" (shape passive) (at 139.7 104.14 0) (effects (font (size 0.95 0.95)) (justify right)) (property "Intersheetrefs" "${INTERSHEET_REFS}" (at 139.7 104.14 0) (effects (font (size 1 1)) (hide yes))))
(wire (pts (xy 157.48 104.14) (xy 165.1 104.14)) (stroke (width 0.1524) (type default)))
(global_label "GND" (shape passive) (at 165.1 104.14 180) (effects (font (size 0.95 0.95)) (justify left)) (property "Intersheetrefs" "${INTERSHEET_REFS}" (at 165.1 104.14 0) (effects (font (size 1 1)) (hide yes))))
(symbol (lib_id "Pump:C58") (at 254 104.14 0) (unit 1)
(exclude_from_sim no) (in_bom yes) (on_board yes) (dnp no)
(property "Reference" "C58" (at 254 96.52 0) (effects (font (size 1.27 1.27))))
(property "Value" "10uF" (at 254 99.06 0) (effects (font (size 1.05 1.05))))
(property "Footprint" "Capacitor_SMD:C_0805_2012Metric" (at 254 104.14 0) (effects (font (size 1 1)) (hide yes)))
(property "Datasheet" "" (at 254 104.14 0) (effects (font (size 1 1)) (hide yes)))
(property "MPN" "SPEC: 10uF X7R, 10%, 16V" (at 254 104.14 0) (effects (font (size 1 1)) (hide yes)))
(property "Description" "X7R, 10%, 16V" (at 254 104.14 0) (effects (font (size 1 1)) (hide yes)))
(pin "1")
(pin "2"))
(wire (pts (xy 248.92 104.14) (xy 241.3 104.14)) (stroke (width 0.1524) (type default)))
(global_label "M_ISO_RAW" (shape passive) (at 241.3 104.14 0) (effects (font (size 0.95 0.95)) (justify right)) (property "Intersheetrefs" "${INTERSHEET_REFS}" (at 241.3 104.14 0) (effects (font (size 1 1)) (hide yes))))
(wire (pts (xy 259.08 104.14) (xy 266.7 104.14)) (stroke (width 0.1524) (type default)))
(global_label "M_ISO_GND" (shape passive) (at 266.7 104.14 180) (effects (font (size 0.95 0.95)) (justify left)) (property "Intersheetrefs" "${INTERSHEET_REFS}" (at 266.7 104.14 0) (effects (font (size 1 1)) (hide yes))))
(symbol (lib_id "Pump:C59") (at 355.6 104.14 0) (unit 1)
(exclude_from_sim no) (in_bom yes) (on_board yes) (dnp no)
(property "Reference" "C59" (at 355.6 96.52 0) (effects (font (size 1.27 1.27))))
(property "Value" "100nF" (at 355.6 99.06 0) (effects (font (size 1.05 1.05))))
(property "Footprint" "CompactGuard:C_0402_1005Metric" (at 355.6 104.14 0) (effects (font (size 1 1)) (hide yes)))
(property "Datasheet" "https://www.murata.com/en-global/api/pdfdownloadapi?cate=luCeramicCapacitorsSMD&partno=GRM155R71C104KA88%23" (at 355.6 104.14 0) (effects (font (size 1 1)) (hide yes)))
(property "MPN" "GRM155R71C104KA88D" (at 355.6 104.14 0) (effects (font (size 1 1)) (hide yes)))
(property "Description" "Local U11 supply/return pins 18/19. 100 nF X7R, 10%, 16 V, 0402. Check actual assembly registration against the 0.04 mm per-axis layout allowance." (at 355.6 104.14 0) (effects (font (size 1 1)) (hide yes)))
(pin "1")
(pin "2"))
(wire (pts (xy 350.52 104.14) (xy 342.9 104.14)) (stroke (width 0.1524) (type default)))
(global_label "M_ISO_RAW" (shape passive) (at 342.9 104.14 0) (effects (font (size 0.95 0.95)) (justify right)) (property "Intersheetrefs" "${INTERSHEET_REFS}" (at 342.9 104.14 0) (effects (font (size 1 1)) (hide yes))))
(wire (pts (xy 360.68 104.14) (xy 368.3 104.14)) (stroke (width 0.1524) (type default)))
(global_label "M_ISO_GND" (shape passive) (at 368.3 104.14 180) (effects (font (size 0.95 0.95)) (justify left)) (property "Intersheetrefs" "${INTERSHEET_REFS}" (at 368.3 104.14 0) (effects (font (size 1 1)) (hide yes))))
(symbol (lib_id "Pump:C60") (at 50.8 134.62 0) (unit 1)
(exclude_from_sim no) (in_bom yes) (on_board yes) (dnp no)
(property "Reference" "C60" (at 50.8 127 0) (effects (font (size 1.27 1.27))))
(property "Value" "100nF" (at 50.8 129.54 0) (effects (font (size 1.05 1.05))))
(property "Footprint" "CompactGuard:C_0402_1005Metric" (at 50.8 134.62 0) (effects (font (size 1 1)) (hide yes)))
(property "Datasheet" "https://www.murata.com/en-global/api/pdfdownloadapi?cate=luCeramicCapacitorsSMD&partno=GRM155R71C104KA88%23" (at 50.8 134.62 0) (effects (font (size 1 1)) (hide yes)))
(property "MPN" "GRM155R71C104KA88D" (at 50.8 134.62 0) (effects (font (size 1 1)) (hide yes)))
(property "Description" "Local U11 supply/return pins 28/27. 100 nF X7R, 10%, 16 V, 0402. Check actual assembly registration against the 0.04 mm per-axis layout allowance." (at 50.8 134.62 0) (effects (font (size 1 1)) (hide yes)))
(pin "1")
(pin "2"))
(wire (pts (xy 45.72 134.62) (xy 38.1 134.62)) (stroke (width 0.1524) (type default)))
(global_label "M_3V3" (shape passive) (at 38.1 134.62 0) (effects (font (size 0.95 0.95)) (justify right)) (property "Intersheetrefs" "${INTERSHEET_REFS}" (at 38.1 134.62 0) (effects (font (size 1 1)) (hide yes))))
(wire (pts (xy 55.88 134.62) (xy 63.5 134.62)) (stroke (width 0.1524) (type default)))
(global_label "M_GND" (shape passive) (at 63.5 134.62 180) (effects (font (size 0.95 0.95)) (justify left)) (property "Intersheetrefs" "${INTERSHEET_REFS}" (at 63.5 134.62 0) (effects (font (size 1 1)) (hide yes)))))
